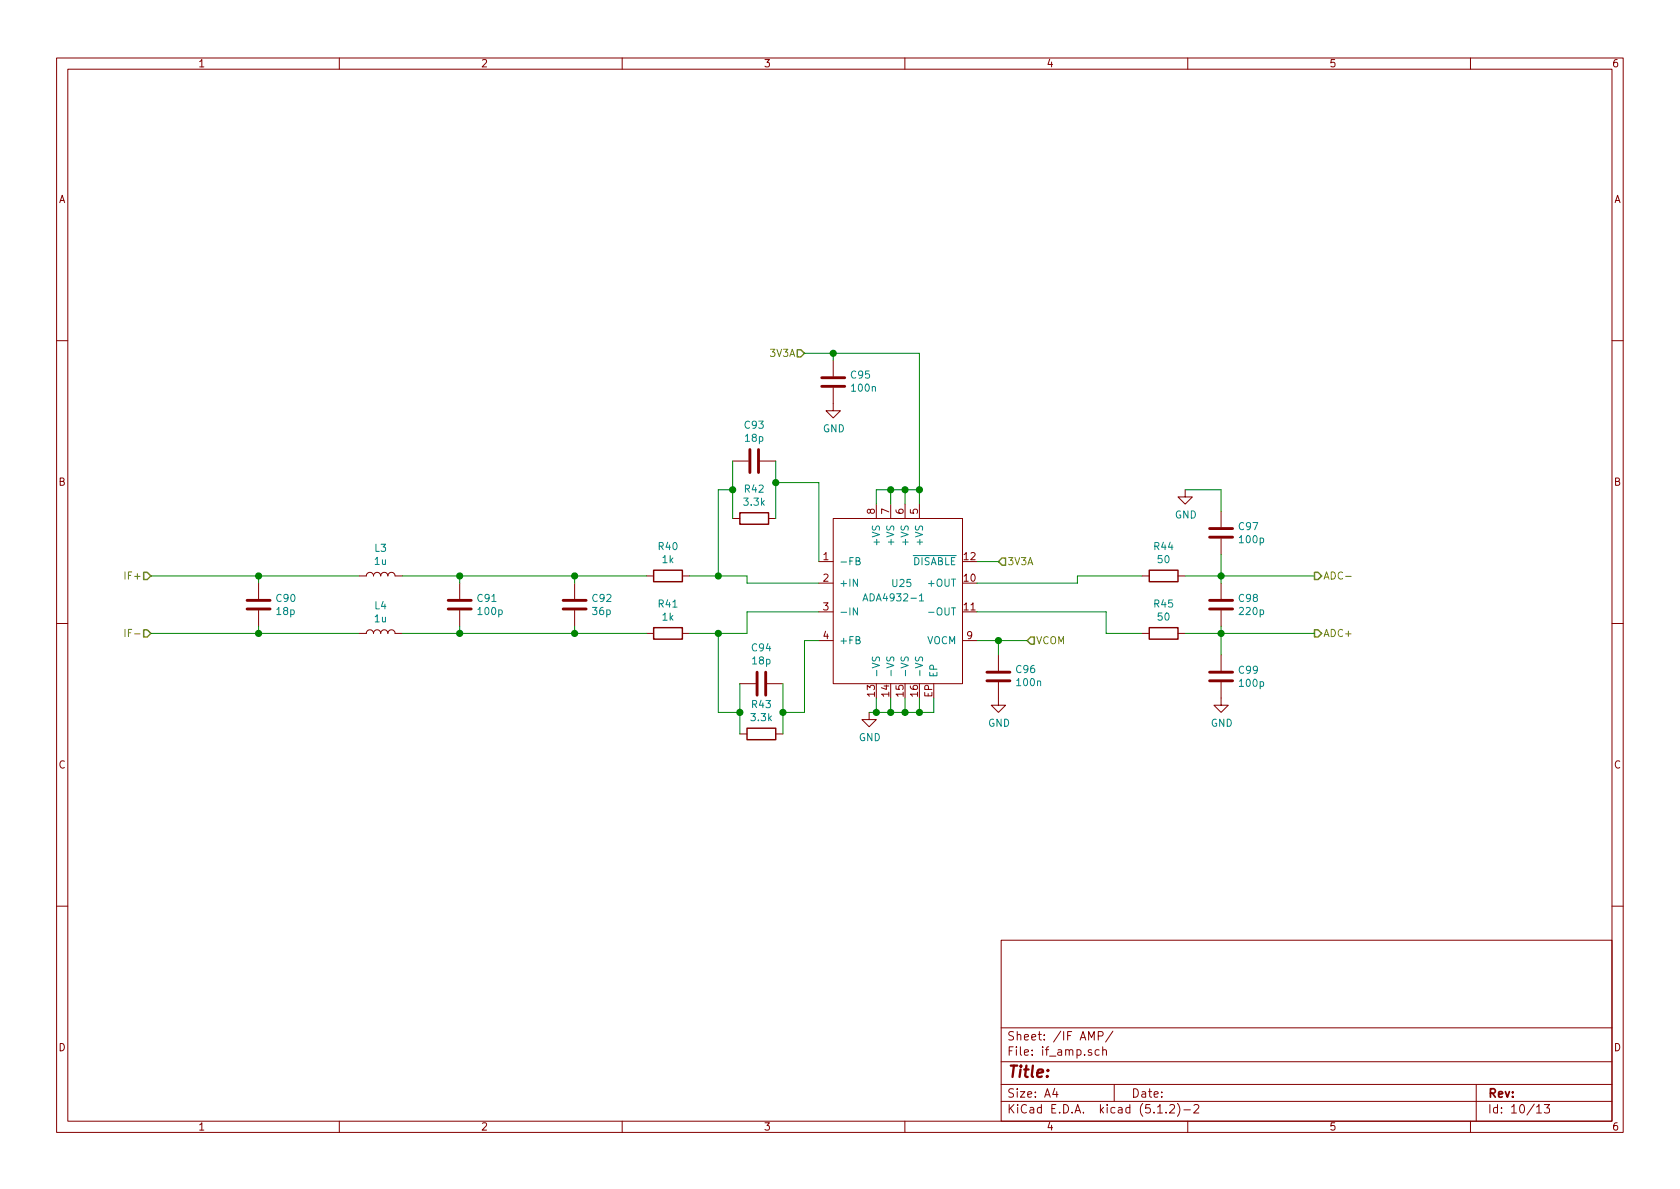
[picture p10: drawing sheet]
EESchema Schematic File Version 4
LIBS:violet-cache
EELAYER 29 0
EELAYER END
$Descr A4 11693 8268
encoding utf-8
Sheet 10 13
Title ""
Date ""
Rev ""
Comp ""
Comment1 ""
Comment2 ""
Comment3 ""
Comment4 ""
$EndDescr
$Comp
L Device:C C90
U 1 1
P 1800 4200
F 0 "C90" H 1915 4246 50  0000 L CNN
F 1 "18p" H 1915 4155 50  0000 L CNN
F 2 "violet:C_0402b" H 1838 4050 50  0001 C CNN
F 3 "~" H 1800 4200 50  0001 C CNN
F 4 "80-C0402C180F5GACTU" H 1800 4200 50  0001 C CNN "Mouser"
	1    1800 4200
	1    0    0    -1  
$EndComp
$Comp
L Device:L L3
U 1 1
P 2650 4000
F 0 "L3" V 2840 4000 50  0000 C CNN
F 1 "1u" V 2749 4000 50  0000 C CNN
F 2 "violet:C_0603b" H 2650 4000 50  0001 C CNN
F 3 "~" H 2650 4000 50  0001 C CNN
F 4 "81-DFE18SAN1R0MG0L" H 2650 4000 50  0001 C CNN "Mouser"
	1    2650 4000
	0    -1   -1   0   
$EndComp
$Comp
L Device:L L4
U 1 1
P 2650 4400
F 0 "L4" V 2840 4400 50  0000 C CNN
F 1 "1u" V 2749 4400 50  0000 C CNN
F 2 "violet:C_0603b" H 2650 4400 50  0001 C CNN
F 3 "~" H 2650 4400 50  0001 C CNN
F 4 "81-DFE18SAN1R0MG0L" H 2650 4400 50  0001 C CNN "Mouser"
	1    2650 4400
	0    -1   -1   0   
$EndComp
$Comp
L Device:C C91
U 1 1
P 3200 4200
F 0 "C91" H 3315 4246 50  0000 L CNN
F 1 "100p" H 3315 4155 50  0000 L CNN
F 2 "violet:C_0402b" H 3238 4050 50  0001 C CNN
F 3 "~" H 3200 4200 50  0001 C CNN
F 4 "80-C0402C101J5G7411" H 3200 4200 50  0001 C CNN "Mouser"
	1    3200 4200
	1    0    0    -1  
$EndComp
$Comp
L Device:C C92
U 1 1
P 4000 4200
F 0 "C92" H 4115 4246 50  0000 L CNN
F 1 "36p" H 4115 4155 50  0000 L CNN
F 2 "violet:C_0402b" H 4038 4050 50  0001 C CNN
F 3 "~" H 4000 4200 50  0001 C CNN
F 4 "80-C0402C360M8HACTU" H 4000 4200 50  0001 C CNN "Mouser"
	1    4000 4200
	1    0    0    -1  
$EndComp
$Comp
L Device:R R40
U 1 1
P 4650 4000
F 0 "R40" V 4443 4000 50  0000 C CNN
F 1 "1k" V 4534 4000 50  0000 C CNN
F 2 "violet:R_0402b" V 4580 4000 50  0001 C CNN
F 3 "~" H 4650 4000 50  0001 C CNN
F 4 "71-CRCW04021K00FKEDC" H 4650 4000 50  0001 C CNN "Mouser"
	1    4650 4000
	0    1    1    0   
$EndComp
$Comp
L Device:R R41
U 1 1
P 4650 4400
F 0 "R41" V 4443 4400 50  0000 C CNN
F 1 "1k" V 4534 4400 50  0000 C CNN
F 2 "violet:R_0402b" V 4580 4400 50  0001 C CNN
F 3 "~" H 4650 4400 50  0001 C CNN
F 4 "71-CRCW04021K00FKEDC" H 4650 4400 50  0001 C CNN "Mouser"
	1    4650 4400
	0    1    1    0   
$EndComp
Text HLabel 1050 4000 0    50   Input ~ 0
IF+
Text HLabel 1050 4400 0    50   Input ~ 0
IF-
Wire Wire Line
	1050 4000 1800 4000
Wire Wire Line
	1050 4400 1800 4400
Wire Wire Line
	1800 4350 1800 4400
Connection ~ 1800 4400
Wire Wire Line
	1800 4400 2500 4400
Wire Wire Line
	1800 4050 1800 4000
Connection ~ 1800 4000
Wire Wire Line
	1800 4000 2500 4000
Wire Wire Line
	2800 4000 3200 4000
Wire Wire Line
	4500 4400 4000 4400
Wire Wire Line
	3200 4050 3200 4000
Connection ~ 3200 4000
Wire Wire Line
	3200 4000 4000 4000
Wire Wire Line
	3200 4350 3200 4400
Connection ~ 3200 4400
Wire Wire Line
	3200 4400 2800 4400
Wire Wire Line
	4000 4350 4000 4400
Connection ~ 4000 4400
Wire Wire Line
	4000 4400 3200 4400
Wire Wire Line
	4000 4050 4000 4000
Connection ~ 4000 4000
Wire Wire Line
	4000 4000 4500 4000
$Comp
L violet:ADA4932-1 U25
U 1 1
P 6250 4150
F 0 "U25" H 6200 4250 50  0000 L CNN
F 1 "ADA4932-1" H 6000 4150 50  0000 L CNN
F 2 "violet:VQFN-16" H 6250 4150 50  0001 C CNN
F 3 "" H 6250 4150 50  0001 C CNN
F 4 "584-ADA4932-1YCPZ-R2" H 6250 4150 50  0001 C CNN "Mouser"
	1    6250 4150
	1    0    0    -1  
$EndComp
Wire Wire Line
	4800 4000 5000 4000
Wire Wire Line
	5200 4000 5200 4050
Wire Wire Line
	5200 4050 5700 4050
Wire Wire Line
	4800 4400 5000 4400
Wire Wire Line
	5200 4400 5200 4250
Wire Wire Line
	5200 4250 5700 4250
$Comp
L Device:R R42
U 1 1
P 5250 3600
F 0 "R42" V 5043 3600 50  0000 C CNN
F 1 "3.3k" V 5134 3600 50  0000 C CNN
F 2 "violet:R_0402b" V 5180 3600 50  0001 C CNN
F 3 "~" H 5250 3600 50  0001 C CNN
F 4 "71-CRCW04023K30FKEDC" H 5250 3600 50  0001 C CNN "Mouser"
	1    5250 3600
	0    1    1    0   
$EndComp
$Comp
L Device:C C93
U 1 1
P 5250 3200
F 0 "C93" V 4998 3200 50  0000 C CNN
F 1 "18p" V 5089 3200 50  0000 C CNN
F 2 "violet:C_0402b" H 5288 3050 50  0001 C CNN
F 3 "~" H 5250 3200 50  0001 C CNN
F 4 "80-C0402C180F5GACTU" H 5250 3200 50  0001 C CNN "Mouser"
	1    5250 3200
	0    1    1    0   
$EndComp
Wire Wire Line
	5100 3600 5100 3400
Wire Wire Line
	5400 3600 5400 3350
Wire Wire Line
	5100 3400 5000 3400
Wire Wire Line
	5000 3400 5000 4000
Connection ~ 5100 3400
Wire Wire Line
	5100 3400 5100 3200
Connection ~ 5000 4000
Wire Wire Line
	5000 4000 5200 4000
Wire Wire Line
	5400 3350 5700 3350
Wire Wire Line
	5700 3350 5700 3900
Connection ~ 5400 3350
Wire Wire Line
	5400 3350 5400 3200
$Comp
L Device:C C94
U 1 1
P 5300 4750
F 0 "C94" V 5048 4750 50  0000 C CNN
F 1 "18p" V 5139 4750 50  0000 C CNN
F 2 "violet:C_0402b" H 5338 4600 50  0001 C CNN
F 3 "~" H 5300 4750 50  0001 C CNN
F 4 "80-C0402C180F5GACTU" H 5300 4750 50  0001 C CNN "Mouser"
	1    5300 4750
	0    1    1    0   
$EndComp
$Comp
L Device:R R43
U 1 1
P 5300 5100
F 0 "R43" V 5093 5100 50  0000 C CNN
F 1 "3.3k" V 5184 5100 50  0000 C CNN
F 2 "violet:R_0402b" V 5230 5100 50  0001 C CNN
F 3 "~" H 5300 5100 50  0001 C CNN
F 4 "71-CRCW04023K30FKEDC" H 5300 5100 50  0001 C CNN "Mouser"
	1    5300 5100
	0    1    1    0   
$EndComp
Wire Wire Line
	5150 4750 5150 4950
Wire Wire Line
	5150 4950 5000 4950
Wire Wire Line
	5000 4950 5000 4400
Connection ~ 5150 4950
Wire Wire Line
	5150 4950 5150 5100
Connection ~ 5000 4400
Wire Wire Line
	5000 4400 5200 4400
Wire Wire Line
	5450 4750 5450 4950
Wire Wire Line
	5450 4950 5600 4950
Wire Wire Line
	5600 4950 5600 4450
Wire Wire Line
	5600 4450 5700 4450
Connection ~ 5450 4950
Wire Wire Line
	5450 4950 5450 5100
$Comp
L power:GND #PWR0122
U 1 1
P 6050 4950
F 0 "#PWR0122" H 6050 4700 50  0001 C CNN
F 1 "GND" H 6055 4777 50  0000 C CNN
F 2 "" H 6050 4950 50  0001 C CNN
F 3 "" H 6050 4950 50  0001 C CNN
	1    6050 4950
	1    0    0    -1  
$EndComp
Wire Wire Line
	6500 4850 6500 4950
Wire Wire Line
	6500 4950 6400 4950
Wire Wire Line
	6100 4950 6100 4850
Connection ~ 6100 4950
Wire Wire Line
	6100 4950 6050 4950
Wire Wire Line
	6200 4850 6200 4950
Connection ~ 6200 4950
Wire Wire Line
	6200 4950 6100 4950
Wire Wire Line
	6300 4850 6300 4950
Connection ~ 6300 4950
Wire Wire Line
	6300 4950 6200 4950
Wire Wire Line
	6400 4850 6400 4950
Connection ~ 6400 4950
Wire Wire Line
	6400 4950 6300 4950
Text HLabel 5600 2450 0    50   Input ~ 0
3V3A
$Comp
L Device:C C95
U 1 1
P 5800 2650
F 0 "C95" H 5685 2604 50  0000 R CNN
F 1 "100n" H 5685 2695 50  0000 R CNN
F 2 "violet:C_0402b" H 5838 2500 50  0001 C CNN
F 3 "~" H 5800 2650 50  0001 C CNN
F 4 "80-C0402C104K4REAUTO" H 5800 2650 50  0001 C CNN "Mouser"
	1    5800 2650
	-1   0    0    1   
$EndComp
$Comp
L power:GND #PWR0121
U 1 1
P 5800 2800
F 0 "#PWR0121" H 5800 2550 50  0001 C CNN
F 1 "GND" H 5805 2627 50  0000 C CNN
F 2 "" H 5800 2800 50  0001 C CNN
F 3 "" H 5800 2800 50  0001 C CNN
	1    5800 2800
	1    0    0    -1  
$EndComp
Wire Wire Line
	5600 2450 5800 2450
Wire Wire Line
	6400 2450 6400 3400
Wire Wire Line
	6100 3500 6100 3400
Wire Wire Line
	6100 3400 6200 3400
Connection ~ 6400 3400
Wire Wire Line
	6400 3400 6400 3500
Wire Wire Line
	6200 3500 6200 3400
Connection ~ 6200 3400
Wire Wire Line
	6200 3400 6300 3400
Wire Wire Line
	6300 3500 6300 3400
Connection ~ 6300 3400
Wire Wire Line
	6300 3400 6400 3400
Wire Wire Line
	5800 2450 5800 2500
Connection ~ 5800 2450
Wire Wire Line
	5800 2450 6400 2450
Text HLabel 6950 3900 2    50   Input ~ 0
3V3A
Wire Wire Line
	6950 3900 6800 3900
Text HLabel 7150 4450 2    50   Input ~ 0
VCOM
$Comp
L Device:C C96
U 1 1
P 6950 4700
F 0 "C96" H 6835 4654 50  0000 R CNN
F 1 "100n" H 6835 4745 50  0000 R CNN
F 2 "violet:C_0402b" H 6988 4550 50  0001 C CNN
F 3 "~" H 6950 4700 50  0001 C CNN
F 4 "80-C0402C104K4REAUTO" H 6950 4700 50  0001 C CNN "Mouser"
	1    6950 4700
	-1   0    0    1   
$EndComp
$Comp
L power:GND #PWR0123
U 1 1
P 6950 4850
F 0 "#PWR0123" H 6950 4600 50  0001 C CNN
F 1 "GND" H 6955 4677 50  0000 C CNN
F 2 "" H 6950 4850 50  0001 C CNN
F 3 "" H 6950 4850 50  0001 C CNN
	1    6950 4850
	1    0    0    -1  
$EndComp
Wire Wire Line
	6800 4450 6950 4450
Wire Wire Line
	6950 4550 6950 4450
Connection ~ 6950 4450
Wire Wire Line
	6950 4450 7150 4450
$Comp
L Device:R R44
U 1 1
P 8100 4000
F 0 "R44" V 7893 4000 50  0000 C CNN
F 1 "50" V 7984 4000 50  0000 C CNN
F 2 "violet:R_0402b" V 8030 4000 50  0001 C CNN
F 3 "~" H 8100 4000 50  0001 C CNN
F 4 "603-RC0402JR-0750RL" H 8100 4000 50  0001 C CNN "Mouser"
	1    8100 4000
	0    1    1    0   
$EndComp
$Comp
L Device:R R45
U 1 1
P 8100 4400
F 0 "R45" V 7893 4400 50  0000 C CNN
F 1 "50" V 7984 4400 50  0000 C CNN
F 2 "violet:R_0402b" V 8030 4400 50  0001 C CNN
F 3 "~" H 8100 4400 50  0001 C CNN
F 4 "603-RC0402JR-0750RL" H 8100 4400 50  0001 C CNN "Mouser"
	1    8100 4400
	0    1    1    0   
$EndComp
$Comp
L Device:C C98
U 1 1
P 8500 4200
F 0 "C98" H 8615 4246 50  0000 L CNN
F 1 "220p" H 8615 4155 50  0000 L CNN
F 2 "violet:C_0402b" H 8538 4050 50  0001 C CNN
F 3 "~" H 8500 4200 50  0001 C CNN
F 4 "80-C0402S221K5RAUTO" H 8500 4200 50  0001 C CNN "Mouser"
	1    8500 4200
	1    0    0    -1  
$EndComp
$Comp
L Device:C C97
U 1 1
P 8500 3700
F 0 "C97" H 8615 3746 50  0000 L CNN
F 1 "100p" H 8615 3655 50  0000 L CNN
F 2 "violet:C_0402b" H 8538 3550 50  0001 C CNN
F 3 "~" H 8500 3700 50  0001 C CNN
F 4 "80-C0402C101J5G7411" H 8500 3700 50  0001 C CNN "Mouser"
	1    8500 3700
	1    0    0    -1  
$EndComp
$Comp
L Device:C C99
U 1 1
P 8500 4700
F 0 "C99" H 8615 4746 50  0000 L CNN
F 1 "100p" H 8615 4655 50  0000 L CNN
F 2 "violet:C_0402b" H 8538 4550 50  0001 C CNN
F 3 "~" H 8500 4700 50  0001 C CNN
F 4 "80-C0402C101J5G7411" H 8500 4700 50  0001 C CNN "Mouser"
	1    8500 4700
	1    0    0    -1  
$EndComp
Wire Wire Line
	8500 3850 8500 4000
Wire Wire Line
	8500 4350 8500 4400
$Comp
L power:GND #PWR0125
U 1 1
P 8500 4850
F 0 "#PWR0125" H 8500 4600 50  0001 C CNN
F 1 "GND" H 8505 4677 50  0000 C CNN
F 2 "" H 8500 4850 50  0001 C CNN
F 3 "" H 8500 4850 50  0001 C CNN
	1    8500 4850
	1    0    0    -1  
$EndComp
$Comp
L power:GND #PWR0124
U 1 1
P 8250 3400
F 0 "#PWR0124" H 8250 3150 50  0001 C CNN
F 1 "GND" H 8255 3227 50  0000 C CNN
F 2 "" H 8250 3400 50  0001 C CNN
F 3 "" H 8250 3400 50  0001 C CNN
	1    8250 3400
	1    0    0    -1  
$EndComp
Wire Wire Line
	8250 3400 8500 3400
Wire Wire Line
	8500 3400 8500 3550
Wire Wire Line
	6800 4050 7500 4050
Wire Wire Line
	7500 4050 7500 4000
Wire Wire Line
	7500 4000 7950 4000
Wire Wire Line
	6800 4250 7700 4250
Wire Wire Line
	7700 4250 7700 4400
Wire Wire Line
	7700 4400 7950 4400
Wire Wire Line
	8250 4400 8500 4400
Connection ~ 8500 4400
Wire Wire Line
	8500 4400 8500 4550
Wire Wire Line
	8250 4000 8500 4000
Connection ~ 8500 4000
Wire Wire Line
	8500 4000 8500 4050
Text HLabel 9150 4400 2    50   Output ~ 0
ADC+
Text HLabel 9150 4000 2    50   Output ~ 0
ADC-
Wire Wire Line
	8500 4000 9150 4000
Wire Wire Line
	8500 4400 9150 4400
$EndSCHEMATC
